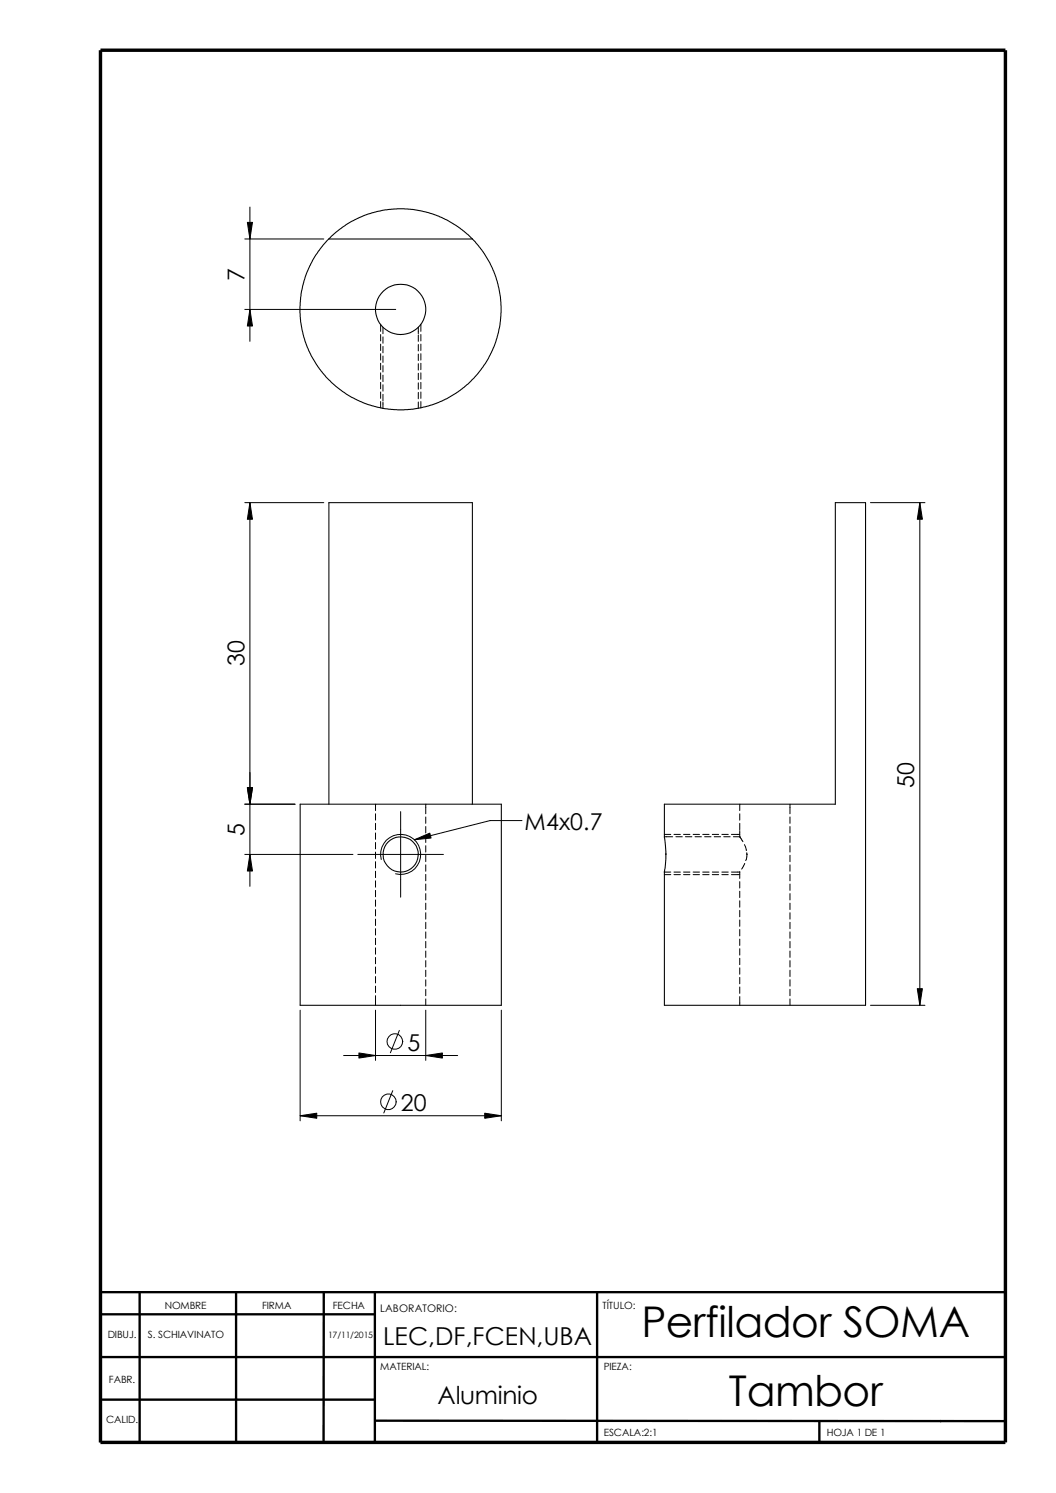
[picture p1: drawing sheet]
<svg xmlns="http://www.w3.org/2000/svg" width="210mm" height="297mm" viewBox="0 0 210 297" stroke-linecap="round" stroke-linejoin="round" font-family="sans-serif">
<path d="M20 231.7v55.2M20 257h179.9M27.8 257v29.8M46.9 257v29.9M64.4 257l-.1 29.9M74.5 257v29.9M118.7 257.1v29.8M20 270h179.9M20 278.4h54.5M20 261.5h54.5M74.5 282.6l125.4 .1M162.9 282.7v4.2" fill="none" stroke="#000" stroke-width=".47"/>
<path d="M20 10h179.9v276.9h-179.9z" fill="none" stroke="#000" stroke-width=".68" stroke-linecap="butt"/>
<g fill="none" stroke="#000" stroke-width=".2">
<path d="M48.7 47.5h15.7M49.7 41.2v26.7M48.7 61.6h30M75.7 64.6v1.3M75.7 66.5v1.3M75.7 68.5v1.2M75.7 70.4v1.2M75.7 72.3v1.2M75.7 74.2v1.2M75.7 76.1v1.2M75.7 78v1.2M75.7 79.9v1.3"/>
<path d="M76.2 65.1v1.3M76.2 67v1.3M76.2 68.9v1.3M76.2 70.8v1.3M76.2 72.7v1.3M76.2 74.6v1.3M76.2 76.5v1.3M76.2 78.4v1.3M76.2 80v1.2M83.2 65.1v1.3M83.2 66.6v1.3M83.2 68.5v1.3"/>
<path d="M83.2 70.4v1.3M83.2 72.3v1.3M83.2 74.3v1.2M83.2 76.2v1.2M83.2 78.1v1.2M83.2 80v1.2M83.7 64.6v1.3M83.7 66.5v1.3M83.7 68.5v1.2M83.7 70.4v1.2M83.7 72.3v1.2M83.7 74.2v1.2"/>
<path d="M83.7 76.1v1.2M83.7 78v1.2M83.7 79.9v1.3M48.7 100h15.7M49.7 100v76.3M173.1 100h10.8M182.9 100v100M48.7 160h10M74.7 160v1.2M84.7 160v1.9M147.1 160v1.2M157.1 160v1.9"/>
<path d="M48.7 170h21.5M71.2 170h17M74.7 161.9v1.3M74.7 163.8v1.3M74.7 165.7v1.3M74.7 167.6v1.3M74.7 169.5v1.3M74.7 171.4v1.3M74.7 173.3v1.3M74.7 175.2v1.3M74.7 177.1v1.3M74.7 179v1.3"/>
<path d="M75.8 171a4 4 0 0 1 3.5-5 4 4 0 0 1 4.4 4.3 4 4 0 0 1-5 3.5M79.7 161.5v17M84.7 162.5v1.3M84.7 164.4v1.3M84.7 166.3v1.3M84.7 168.2v1.3M84.7 170.1v1.3M84.7 172v1.3M84.7 173.9v1.3M84.7 175.9v1.2M84.7 177.8v1.2M84.7 179.7v1.2"/>
<path d="M103.8 163.2h-6.3l-15.1 3.8M132.1 166.5h1.7M132.1 166h1.3M132.1 174h1.3M132.2 173.3l-.1 .2h1.3M132.4 169.8v.2M134 173.5h1.3M134 166h1.3M134 174h1.3M134.4 166.5h1.3M135.9 173.5h1.3M135.9 166h1.3"/>
<path d="M135.9 174h1.3M136.3 166.5h1.3M137.8 173.5h1.3M137.8 166h1.3M137.8 174h1.3M138.2 166.5h1.3M139.7 173.5h1.3M139.7 166h1.3M139.7 174h1.3M140.1 166.5h1.3M141.6 173.5h1.3M141.6 166h1.3"/>
<path d="M141.6 174h1.3M142 166.5h1.3M143.6 173.5h1.2M143.6 166h1.2M143.6 174h1.2M143.9 166.5h1.3M145.5 173.5h1.6M145.5 166h1.6M145.5 174h1.6M145.8 166.5h1.3M147.1 161.9v1.3M147.1 163.8v1.3"/>
<path d="M147.1 165.2v1.3l.6 .9M147.1 173.4v1.4M147.1 175.4v1.3M147.1 177.3v1.3M147.1 179.2v1.3M148 168l.4 1.2M148.1 171.8l-.6 1.1M148.5 169.8l-.2 1.4M148.5 169.6v.4M157.1 162.5v1.3M157.1 164.4v1.3M157.1 166.3v1.3"/>
<path d="M157.1 168.2v1.3M157.1 170.1v1.3M157.1 172v1.3M157.1 173.9v1.3M157.1 175.9v1.2M157.1 177.8v1.2M157.1 179.7v1.2M74.7 180.9v1.3M74.7 182.8v1.3M74.7 184.7v1.3M74.7 186.6v1.3M74.7 188.6v1.2"/>
<path d="M74.7 190.5v1.2M74.7 192.4v1.2M74.7 194.3v1.2M74.7 196.2v1.2M74.7 198.1v1.9M84.7 181.6v1.2M84.7 183.5v1.2M84.7 185.4v1.2M84.7 187.3v1.3M84.7 189.2v1.3M84.7 191.1v1.3M84.7 193v1.3"/>
<path d="M84.7 194.9v1.3M84.7 196.8v1.3M84.7 198.7v1.3M147.1 181.1v1.3M147.1 183v1.3M147.1 184.9v1.3M147.1 186.8v1.3M147.1 188.7v1.3M147.1 190.6v1.3M147.1 192.5v1.3M147.1 194.4v1.3M147.1 196.3v1.3"/>
<path d="M147.1 198.2v1.8M157.1 181.6v1.2M157.1 183.5v1.2M157.1 185.4v1.2M157.1 187.3v1.3M157.1 189.2v1.3M157.1 191.1v1.3M157.1 193v1.3M157.1 194.9v1.3M157.1 196.8v1.3M157.1 198.7v1.3M173.1 200h10.8"/>
<path d="M59.7 201v22M68.3 210h22.7M74.7 201v9.9M78.1 217l-1.8 4.4M79.4 205l-1.8 4.4M84.7 201v9.9M99.7 201v22M59.7 222h40"/>
<circle cx="77.2" cy="219.2" r="1.55"/>
<circle cx="78.5" cy="207.2" r="1.56"/>
</g>
<g fill="none" stroke="#000" stroke-width=".21">
<path d="M65.4 47.5l1.3-1.2 2.2-1.6 3.7-1.9 4.1-1.1 3.6-.2 3.6 .5 2 .5 2 .8 3.6 2.1 2.4 2.1zM93.9 47.5l1.9 2.2 1.7 2.7 1.1 2.7 .6 2.1 .4 2.9v2.7l-.3 2.4-.9 3.4-1.2 2.6-1.2 1.9-1.7 2.1-2.8 2.4-2.7 1.7-2.7 1.2-2.4 .6-3.4 .4-3.6-.2-2.7-.6-2.5-.9-2.6-1.4-2.2-1.6-1.9-1.9-1.8-2.3-1.6-2.8-1-2.7-.6-3.2-.2-2.9 .3-3 .8-3.1 1.4-3.1 1.2-1.8 2.1-2.5M166.1 100h6v100h-40v-26.5a20.7 20.7 0 0 0 0-7v-6.5h34zM59.7 160h40v40h-40zM65.4 160v-60h28.5v60"/>
<circle cx="79.7" cy="61.5" r="5"/>
<circle cx="79.7" cy="170" r="3.5"/>
</g>
<path d="M49.2 44.2h1l-.5 3.3zM49.7 61.6l.5 3.3h-1zM49.7 100l.5 3.3h-1zM182.9 100l.5 3.3h-1zM49.2 156.7h1l-.5 3.3zM49.7 170l.5 3.3h-1zM82.4 167l3.1-1.3 .2 1zM182.4 196.7h1l-.5 3.3zM71.4 209.5l3.3 .5-3.3 .5zM84.7 210l3.3-.5v1zM59.7 222l3.3-.6v1.1zM96.4 221.4l3.3 .6-3.3 .5z" fill="#000" stroke="#000" stroke-width=".2"/>
<g font-size="8.4">
<text x="127.6" y="266.1">Perfilador SOMA</text>
<text x="144.9" y="279.8">Tambor</text>
</g>
<g font-size="4.9">
<text x="76.2" y="267.5">LEC,DF,FCEN,UBA</text>
<text x="87" y="279.3">Aluminio</text>
</g>
<g font-size="4.6">
<text x="48.6" y="55.8" transform="rotate(-90 48.6 55.8)">7</text>
<text x="48.6" y="132.5" transform="rotate(-90 48.6 132.5)">30</text>
<text x="181.8" y="156.8" transform="rotate(-90 181.8 156.8)">50</text>
<text x="48.6" y="166.2" transform="rotate(-90 48.6 166.2)">5</text>
<text x="104.3" y="165.1">M4x0.7</text>
<text x="81" y="209">5</text>
<text x="79.7" y="221">20</text>
</g>
<text font-size="2.1" x="75.6" y="260.9">LABORATORIO:</text>
<g font-size="2">
<text x="32.8" y="260.4">NOMBRE</text>
<text x="52.1" y="260.3">FIRMA</text>
<text x="66.2" y="260.3">FECHA</text>
<text x="119.8" y="260.3">TÍTULO:</text>
<text x="21.4" y="266.2">DIBUJ.</text>
<text x="29.4" y="266.2">S. SCHIAVINATO</text>
<text x="21.7" y="275">FABR.</text>
<text x="75.6" y="272.5">MATERIAL:</text>
<text x="120.1" y="272.5">PIEZA:</text>
<text x="21.1" y="283">CALID.</text>
<text x="120.1" y="285.6">ESCALA:2:1</text>
<text x="164.4" y="285.6">HOJA 1 DE 1</text>
</g>
<text font-size="1.7" x="65.2" y="266.2">17/11/2015</text>
</svg>
